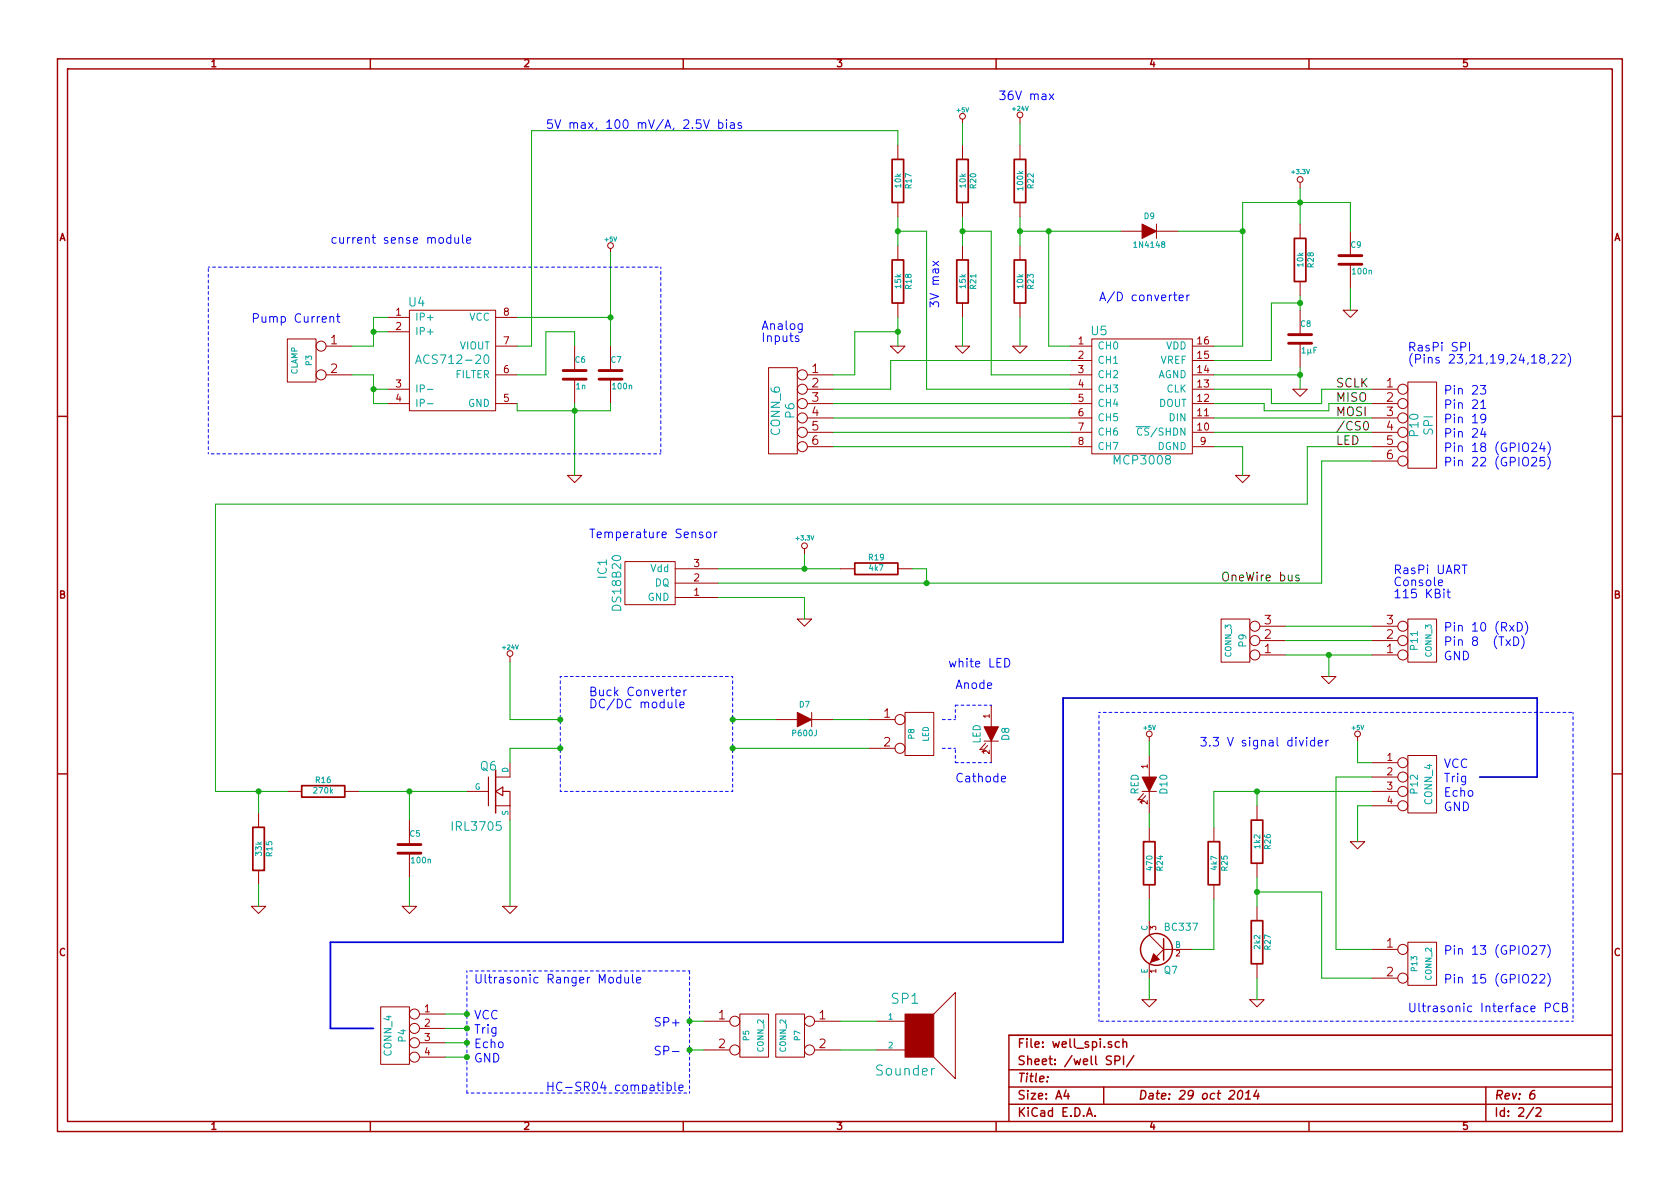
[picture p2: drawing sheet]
EESchema Schematic File Version 2
LIBS:power
LIBS:device
LIBS:transistors
LIBS:conn
LIBS:linear
LIBS:regul
LIBS:74xx
LIBS:cmos4000
LIBS:adc-dac
LIBS:memory
LIBS:xilinx
LIBS:special
LIBS:microcontrollers
LIBS:dsp
LIBS:microchip
LIBS:analog_switches
LIBS:motorola
LIBS:texas
LIBS:intel
LIBS:audio
LIBS:interface
LIBS:digital-audio
LIBS:philips
LIBS:display
LIBS:cypress
LIBS:siliconi
LIBS:opto
LIBS:atmel
LIBS:contrib
LIBS:valves
LIBS:dc-dc
LIBS:d_pack
LIBS:Transil_diode
LIBS:tinkerforge
LIBS:ap8803
LIBS:1wire
LIBS:well-cache
EELAYER 27 0
EELAYER END
$Descr A4 11693 8268
encoding utf-8
Sheet 2 2
Title ""
Date "29 oct 2014"
Rev "6"
Comp ""
Comment1 ""
Comment2 ""
Comment3 ""
Comment4 ""
$EndDescr
$Comp
L MCP3008 U5
U 1 1
P 7950 2750
F 0 "U5" H 7650 3200 60  0000 C CNN
F 1 "MCP3008" H 7950 2300 60  0000 C CNN
F 2 "~" H 7950 2750 60  0000 C CNN
F 3 "~" H 7950 2750 60  0000 C CNN
	1    7950 2750
	1    0    0    -1  
$EndComp
Text Notes 7650 2100 0    60   ~ 0
A/D converter
Text Notes 2300 1700 0    60   ~ 0
current sense module\n
$Comp
L +3.3V #PWR38
U 1 1
P 9050 1300
F 0 "#PWR38" H 9050 1260 30  0001 C CNN
F 1 "+3.3V" H 9050 1410 30  0000 C CNN
F 2 "" H 9050 1300 60  0000 C CNN
F 3 "" H 9050 1300 60  0000 C CNN
	1    9050 1300
	1    0    0    -1  
$EndComp
$Comp
L GND #PWR36
U 1 1
P 8650 3300
F 0 "#PWR36" H 8650 3300 30  0001 C CNN
F 1 "GND" H 8650 3230 30  0001 C CNN
F 2 "" H 8650 3300 60  0000 C CNN
F 3 "" H 8650 3300 60  0000 C CNN
	1    8650 3300
	1    0    0    -1  
$EndComp
$Comp
L C C8
U 1 1
P 9050 2350
F 0 "C8" H 9050 2450 40  0000 L CNN
F 1 "1µF" H 9056 2265 40  0000 L CNN
F 2 "~" H 9088 2200 30  0000 C CNN
F 3 "~" H 9050 2350 60  0000 C CNN
	1    9050 2350
	1    0    0    -1  
$EndComp
$Comp
L R R28
U 1 1
P 9050 1800
F 0 "R28" V 9130 1800 40  0000 C CNN
F 1 "10k" V 9057 1801 40  0000 C CNN
F 2 "~" V 8980 1800 30  0000 C CNN
F 3 "~" H 9050 1800 30  0000 C CNN
	1    9050 1800
	1    0    0    -1  
$EndComp
$Comp
L GND #PWR39
U 1 1
P 9050 2700
F 0 "#PWR39" H 9050 2700 30  0001 C CNN
F 1 "GND" H 9050 2630 30  0001 C CNN
F 2 "" H 9050 2700 60  0000 C CNN
F 3 "" H 9050 2700 60  0000 C CNN
	1    9050 2700
	1    0    0    -1  
$EndComp
$Comp
L R R17
U 1 1
P 6250 1250
F 0 "R17" V 6330 1250 40  0000 C CNN
F 1 "10k" V 6257 1251 40  0000 C CNN
F 2 "~" V 6180 1250 30  0000 C CNN
F 3 "~" H 6250 1250 30  0000 C CNN
	1    6250 1250
	1    0    0    -1  
$EndComp
$Comp
L R R18
U 1 1
P 6250 1950
F 0 "R18" V 6330 1950 40  0000 C CNN
F 1 "15k" V 6257 1951 40  0000 C CNN
F 2 "~" V 6180 1950 30  0000 C CNN
F 3 "~" H 6250 1950 30  0000 C CNN
	1    6250 1950
	1    0    0    -1  
$EndComp
$Comp
L GND #PWR29
U 1 1
P 6250 2400
F 0 "#PWR29" H 6250 2400 30  0001 C CNN
F 1 "GND" H 6250 2330 30  0001 C CNN
F 2 "" H 6250 2400 60  0000 C CNN
F 3 "" H 6250 2400 60  0000 C CNN
	1    6250 2400
	1    0    0    -1  
$EndComp
Text Notes 3800 900  0    60   ~ 0
5V max, 100 mV/A, 2.5V bias
Text Label 9300 2700 0    60   ~ 0
SCLK
Text Label 9300 2800 0    60   ~ 0
MISO
Text Label 9300 2900 0    60   ~ 0
MOSI
Text Label 9300 3000 0    60   ~ 0
/CS0
Text Notes 9800 2450 0    60   ~ 0
RasPi SPI\n(Pins 23,21,19,24,18,22)
$Comp
L ACS714 U4
U 1 1
P 3150 2500
F 0 "U4" H 2900 2900 60  0000 C CNN
F 1 "ACS712-20" H 3150 2500 60  0000 C CNN
F 2 "~" H 3150 2500 60  0000 C CNN
F 3 "~" H 3150 2500 60  0000 C CNN
	1    3150 2500
	1    0    0    -1  
$EndComp
$Comp
L +5V #PWR26
U 1 1
P 4250 1750
F 0 "#PWR26" H 4250 1840 20  0001 C CNN
F 1 "+5V" H 4250 1840 30  0000 C CNN
F 2 "" H 4250 1750 60  0000 C CNN
F 3 "" H 4250 1750 60  0000 C CNN
	1    4250 1750
	1    0    0    -1  
$EndComp
$Comp
L GND #PWR25
U 1 1
P 4000 3300
F 0 "#PWR25" H 4000 3300 30  0001 C CNN
F 1 "GND" H 4000 3230 30  0001 C CNN
F 2 "" H 4000 3300 60  0000 C CNN
F 3 "" H 4000 3300 60  0000 C CNN
	1    4000 3300
	1    0    0    -1  
$EndComp
$Comp
L C C7
U 1 1
P 4250 2600
F 0 "C7" H 4250 2700 40  0000 L CNN
F 1 "100n" H 4256 2515 40  0000 L CNN
F 2 "~" H 4288 2450 30  0000 C CNN
F 3 "~" H 4250 2600 60  0000 C CNN
	1    4250 2600
	1    0    0    -1  
$EndComp
$Comp
L C C6
U 1 1
P 4000 2600
F 0 "C6" H 4000 2700 40  0000 L CNN
F 1 "1n" H 4006 2515 40  0000 L CNN
F 2 "~" H 4038 2450 30  0000 C CNN
F 3 "~" H 4000 2600 60  0000 C CNN
	1    4000 2600
	1    0    0    -1  
$EndComp
$Comp
L CONN_2 P3
U 1 1
P 2100 2500
F 0 "P3" V 2050 2500 40  0000 C CNN
F 1 "CLAMP" V 2150 2500 40  0000 C CNN
F 2 "~" H 2100 2500 60  0000 C CNN
F 3 "~" H 2100 2500 60  0000 C CNN
	1    2100 2500
	-1   0    0    -1  
$EndComp
Text Notes 1750 2250 0    60   ~ 0
Pump Current
$Comp
L LED D8
U 1 1
P 6900 5100
F 0 "D8" H 6900 5200 50  0000 C CNN
F 1 "LED" H 6900 5000 50  0000 C CNN
F 2 "~" H 6900 5100 60  0000 C CNN
F 3 "~" H 6900 5100 60  0000 C CNN
	1    6900 5100
	0    1    1    0   
$EndComp
$Comp
L CONN_2 P8
U 1 1
P 6400 5100
F 0 "P8" V 6350 5100 40  0000 C CNN
F 1 "LED" V 6450 5100 40  0000 C CNN
F 2 "~" H 6400 5100 60  0000 C CNN
F 3 "~" H 6400 5100 60  0000 C CNN
	1    6400 5100
	1    0    0    -1  
$EndComp
Text Notes 6650 4800 0    60   ~ 0
Anode
Text Notes 6650 5450 0    60   ~ 0
Cathode
Text Notes 6550 1800 3    60   ~ 0
3V max
Text Notes 10050 3150 0    60   ~ 0
Pin 18 (GPIO24)
Text Notes 6600 4650 0    60   ~ 0
white LED
$Comp
L R R23
U 1 1
P 7100 1950
F 0 "R23" V 7180 1950 40  0000 C CNN
F 1 "10k" V 7107 1951 40  0000 C CNN
F 2 "~" V 7030 1950 30  0000 C CNN
F 3 "~" H 7100 1950 30  0000 C CNN
	1    7100 1950
	1    0    0    -1  
$EndComp
$Comp
L R R22
U 1 1
P 7100 1250
F 0 "R22" V 7180 1250 40  0000 C CNN
F 1 "100k" V 7107 1251 40  0000 C CNN
F 2 "~" V 7030 1250 30  0000 C CNN
F 3 "~" H 7100 1250 30  0000 C CNN
	1    7100 1250
	1    0    0    -1  
$EndComp
$Comp
L GND #PWR33
U 1 1
P 7100 2400
F 0 "#PWR33" H 7100 2400 30  0001 C CNN
F 1 "GND" H 7100 2330 30  0001 C CNN
F 2 "" H 7100 2400 60  0000 C CNN
F 3 "" H 7100 2400 60  0000 C CNN
	1    7100 2400
	1    0    0    -1  
$EndComp
$Comp
L +24V #PWR32
U 1 1
P 7100 850
F 0 "#PWR32" H 7100 800 20  0001 C CNN
F 1 "+24V" H 7100 950 30  0000 C CNN
F 2 "" H 7100 850 60  0000 C CNN
F 3 "" H 7100 850 60  0000 C CNN
	1    7100 850 
	1    0    0    -1  
$EndComp
Text Notes 6950 700  0    60   ~ 0
36V max
$Comp
L R R20
U 1 1
P 6700 1250
F 0 "R20" V 6780 1250 40  0000 C CNN
F 1 "10k" V 6707 1251 40  0000 C CNN
F 2 "~" V 6630 1250 30  0000 C CNN
F 3 "~" H 6700 1250 30  0000 C CNN
	1    6700 1250
	1    0    0    -1  
$EndComp
$Comp
L R R21
U 1 1
P 6700 1950
F 0 "R21" V 6780 1950 40  0000 C CNN
F 1 "15k" V 6707 1951 40  0000 C CNN
F 2 "~" V 6630 1950 30  0000 C CNN
F 3 "~" H 6700 1950 30  0000 C CNN
	1    6700 1950
	1    0    0    -1  
$EndComp
$Comp
L GND #PWR31
U 1 1
P 6700 2400
F 0 "#PWR31" H 6700 2400 30  0001 C CNN
F 1 "GND" H 6700 2330 30  0001 C CNN
F 2 "" H 6700 2400 60  0000 C CNN
F 3 "" H 6700 2400 60  0000 C CNN
	1    6700 2400
	1    0    0    -1  
$EndComp
$Comp
L +5V #PWR30
U 1 1
P 6700 850
F 0 "#PWR30" H 6700 940 20  0001 C CNN
F 1 "+5V" H 6700 940 30  0000 C CNN
F 2 "" H 6700 850 60  0000 C CNN
F 3 "" H 6700 850 60  0000 C CNN
	1    6700 850 
	1    0    0    -1  
$EndComp
$Comp
L CONN_6 P6
U 1 1
P 5450 2850
F 0 "P6" V 5400 2850 60  0000 C CNN
F 1 "CONN_6" V 5500 2850 60  0000 C CNN
F 2 "~" H 5450 2850 60  0000 C CNN
F 3 "~" H 5450 2850 60  0000 C CNN
	1    5450 2850
	-1   0    0    -1  
$EndComp
Text Notes 4100 4850 0    60   ~ 0
Buck Converter\nDC/DC module
$Comp
L MOSFET_N Q6
U 1 1
P 3450 5500
F 0 "Q6" H 3460 5670 60  0000 R CNN
F 1 "IRL3705" H 3500 5250 60  0000 R CNN
F 2 "~" H 3450 5500 60  0000 C CNN
F 3 "~" H 3450 5500 60  0000 C CNN
	1    3450 5500
	1    0    0    -1  
$EndComp
$Comp
L GND #PWR24
U 1 1
P 3550 6300
F 0 "#PWR24" H 3550 6300 30  0001 C CNN
F 1 "GND" H 3550 6230 30  0001 C CNN
F 2 "" H 3550 6300 60  0000 C CNN
F 3 "" H 3550 6300 60  0000 C CNN
	1    3550 6300
	1    0    0    -1  
$EndComp
$Comp
L +24V #PWR23
U 1 1
P 3550 4600
F 0 "#PWR23" H 3550 4550 20  0001 C CNN
F 1 "+24V" H 3550 4700 30  0000 C CNN
F 2 "" H 3550 4600 60  0000 C CNN
F 3 "" H 3550 4600 60  0000 C CNN
	1    3550 4600
	1    0    0    -1  
$EndComp
$Comp
L R R15
U 1 1
P 1800 5900
F 0 "R15" V 1880 5900 40  0000 C CNN
F 1 "33k" V 1807 5901 40  0000 C CNN
F 2 "~" V 1730 5900 30  0000 C CNN
F 3 "~" H 1800 5900 30  0000 C CNN
	1    1800 5900
	1    0    0    -1  
$EndComp
$Comp
L GND #PWR21
U 1 1
P 1800 6300
F 0 "#PWR21" H 1800 6300 30  0001 C CNN
F 1 "GND" H 1800 6230 30  0001 C CNN
F 2 "" H 1800 6300 60  0000 C CNN
F 3 "" H 1800 6300 60  0000 C CNN
	1    1800 6300
	1    0    0    -1  
$EndComp
$Comp
L R R16
U 1 1
P 2250 5500
F 0 "R16" V 2330 5500 40  0000 C CNN
F 1 "270k" V 2257 5501 40  0000 C CNN
F 2 "~" V 2180 5500 30  0000 C CNN
F 3 "~" H 2250 5500 30  0000 C CNN
	1    2250 5500
	0    -1   -1   0   
$EndComp
$Comp
L C C5
U 1 1
P 2850 5900
F 0 "C5" H 2850 6000 40  0000 L CNN
F 1 "100n" H 2856 5815 40  0000 L CNN
F 2 "~" H 2888 5750 30  0000 C CNN
F 3 "~" H 2850 5900 60  0000 C CNN
	1    2850 5900
	1    0    0    -1  
$EndComp
$Comp
L GND #PWR22
U 1 1
P 2850 6300
F 0 "#PWR22" H 2850 6300 30  0001 C CNN
F 1 "GND" H 2850 6230 30  0001 C CNN
F 2 "" H 2850 6300 60  0000 C CNN
F 3 "" H 2850 6300 60  0000 C CNN
	1    2850 6300
	1    0    0    -1  
$EndComp
$Comp
L DIODE D9
U 1 1
P 8000 1600
F 0 "D9" H 8000 1700 40  0000 C CNN
F 1 "1N4148" H 8000 1500 40  0000 C CNN
F 2 "~" H 8000 1600 60  0000 C CNN
F 3 "~" H 8000 1600 60  0000 C CNN
	1    8000 1600
	1    0    0    -1  
$EndComp
Text Notes 5300 2300 0    60   ~ 0
Analog\nInputs
$Comp
L CONN_6 P10
U 1 1
P 9900 2950
F 0 "P10" V 9850 2950 60  0000 C CNN
F 1 "SPI" V 9950 2950 60  0000 C CNN
F 2 "~" H 9900 2950 60  0000 C CNN
F 3 "~" H 9900 2950 60  0000 C CNN
	1    9900 2950
	1    0    0    -1  
$EndComp
Text Label 9300 3100 0    60   ~ 0
LED
$Comp
L DIODE D7
U 1 1
P 5600 5000
F 0 "D7" H 5600 5100 40  0000 C CNN
F 1 "P600J" H 5600 4900 40  0000 C CNN
F 2 "~" H 5600 5000 60  0000 C CNN
F 3 "~" H 5600 5000 60  0000 C CNN
	1    5600 5000
	1    0    0    -1  
$EndComp
$Comp
L C C9
U 1 1
P 9400 1800
F 0 "C9" H 9400 1900 40  0000 L CNN
F 1 "100n" H 9406 1715 40  0000 L CNN
F 2 "~" H 9438 1650 30  0000 C CNN
F 3 "~" H 9400 1800 60  0000 C CNN
	1    9400 1800
	1    0    0    -1  
$EndComp
$Comp
L GND #PWR41
U 1 1
P 9400 2150
F 0 "#PWR41" H 9400 2150 30  0001 C CNN
F 1 "GND" H 9400 2080 30  0001 C CNN
F 2 "" H 9400 2150 60  0000 C CNN
F 3 "" H 9400 2150 60  0000 C CNN
	1    9400 2150
	1    0    0    -1  
$EndComp
Text Notes 10050 2750 0    60   ~ 0
Pin 23
Text Notes 10050 2850 0    60   ~ 0
Pin 21
Text Notes 10050 2950 0    60   ~ 0
Pin 19
Text Notes 10050 3050 0    60   ~ 0
Pin 24
$Comp
L CONN_3 P11
U 1 1
P 9900 4450
F 0 "P11" V 9850 4450 50  0000 C CNN
F 1 "CONN_3" V 9950 4450 40  0000 C CNN
F 2 "~" H 9900 4450 60  0000 C CNN
F 3 "~" H 9900 4450 60  0000 C CNN
	1    9900 4450
	1    0    0    1   
$EndComp
Text Notes 10050 4600 0    60   ~ 0
GND
Text Notes 10050 4500 0    60   ~ 0
Pin 8  (TxD)
Text Notes 10050 4400 0    60   ~ 0
Pin 10 (RxD)
Text Notes 9700 4000 0    60   ~ 0
RasPi UART\nConsole\n115 KBit
$Comp
L CONN_4 P12
U 1 1
P 9900 5450
F 0 "P12" V 9850 5450 50  0000 C CNN
F 1 "CONN_4" V 9950 5450 50  0000 C CNN
F 2 "~" H 9900 5450 60  0000 C CNN
F 3 "~" H 9900 5450 60  0000 C CNN
	1    9900 5450
	1    0    0    -1  
$EndComp
$Comp
L CONN_2 P13
U 1 1
P 9900 6700
F 0 "P13" V 9850 6700 40  0000 C CNN
F 1 "CONN_2" V 9950 6700 40  0000 C CNN
F 2 "~" H 9900 6700 60  0000 C CNN
F 3 "~" H 9900 6700 60  0000 C CNN
	1    9900 6700
	1    0    0    -1  
$EndComp
Text Notes 10050 6650 0    60   ~ 0
Pin 13 (GPIO27)
Text Notes 10050 6850 0    60   ~ 0
Pin 15 (GPIO22)
Text Notes 10050 5350 0    60   ~ 0
VCC
Text Notes 10050 5450 0    60   ~ 0
Trig
Text Notes 10050 5550 0    60   ~ 0
Echo
Text Notes 10050 5650 0    60   ~ 0
GND
$Comp
L GND #PWR43
U 1 1
P 9450 5850
F 0 "#PWR43" H 9450 5850 30  0001 C CNN
F 1 "GND" H 9450 5780 30  0001 C CNN
F 2 "" H 9450 5850 60  0000 C CNN
F 3 "" H 9450 5850 60  0000 C CNN
	1    9450 5850
	1    0    0    -1  
$EndComp
$Comp
L +5V #PWR42
U 1 1
P 9450 5150
F 0 "#PWR42" H 9450 5240 20  0001 C CNN
F 1 "+5V" H 9450 5240 30  0000 C CNN
F 2 "" H 9450 5150 60  0000 C CNN
F 3 "" H 9450 5150 60  0000 C CNN
	1    9450 5150
	1    0    0    -1  
$EndComp
$Comp
L R R27
U 1 1
P 8750 6550
F 0 "R27" V 8830 6550 40  0000 C CNN
F 1 "2k2" V 8757 6551 40  0000 C CNN
F 2 "~" V 8680 6550 30  0000 C CNN
F 3 "~" H 8750 6550 30  0000 C CNN
	1    8750 6550
	1    0    0    -1  
$EndComp
$Comp
L R R26
U 1 1
P 8750 5850
F 0 "R26" V 8830 5850 40  0000 C CNN
F 1 "1k2" V 8757 5851 40  0000 C CNN
F 2 "~" V 8680 5850 30  0000 C CNN
F 3 "~" H 8750 5850 30  0000 C CNN
	1    8750 5850
	1    0    0    -1  
$EndComp
$Comp
L GND #PWR37
U 1 1
P 8750 6950
F 0 "#PWR37" H 8750 6950 30  0001 C CNN
F 1 "GND" H 8750 6880 30  0001 C CNN
F 2 "" H 8750 6950 60  0000 C CNN
F 3 "" H 8750 6950 60  0000 C CNN
	1    8750 6950
	1    0    0    -1  
$EndComp
Text Notes 8350 5200 0    60   ~ 0
3.3 V signal divider
Text Notes 9800 7050 0    60   ~ 0
Ultrasonic Interface PCB
$Comp
L CONN_4 P4
U 1 1
P 2750 7200
F 0 "P4" V 2700 7200 50  0000 C CNN
F 1 "CONN_4" V 2800 7200 50  0000 C CNN
F 2 "~" H 2750 7200 60  0000 C CNN
F 3 "~" H 2750 7200 60  0000 C CNN
	1    2750 7200
	-1   0    0    -1  
$EndComp
Text Notes 3300 7100 0    60   ~ 0
VCC
Text Notes 3300 7200 0    60   ~ 0
Trig
Text Notes 3300 7300 0    60   ~ 0
Echo
Text Notes 3300 7400 0    60   ~ 0
GND
$Comp
L CONN_2 P5
U 1 1
P 5250 7200
F 0 "P5" V 5200 7200 40  0000 C CNN
F 1 "CONN_2" V 5300 7200 40  0000 C CNN
F 2 "~" H 5250 7200 60  0000 C CNN
F 3 "~" H 5250 7200 60  0000 C CNN
	1    5250 7200
	1    0    0    -1  
$EndComp
Wire Wire Line
	8450 3100 8650 3100
Wire Wire Line
	8450 2600 9050 2600
Wire Wire Line
	9050 2550 9050 2600
Wire Wire Line
	9050 2600 9050 2700
Wire Wire Line
	9050 2050 9050 2100
Wire Wire Line
	9050 2100 9050 2150
Wire Wire Line
	9050 1300 9050 1400
Wire Wire Line
	9050 1400 9050 1550
Wire Wire Line
	8650 2400 8450 2400
Wire Wire Line
	8650 1400 8650 1600
Wire Wire Line
	8650 1600 8650 2400
Wire Wire Line
	8650 1400 9050 1400
Wire Wire Line
	9050 1400 9400 1400
Connection ~ 9050 1400
Wire Wire Line
	8450 2500 8850 2500
Wire Wire Line
	8850 2500 8850 2100
Wire Wire Line
	8850 2100 9050 2100
Connection ~ 9050 2100
Wire Wire Line
	8650 3100 8650 3300
Connection ~ 9050 2600
Wire Wire Line
	6250 2200 6250 2300
Wire Wire Line
	6250 2300 6250 2400
Wire Wire Line
	7450 3100 5800 3100
Wire Wire Line
	5800 3000 7450 3000
Wire Wire Line
	7450 2900 5800 2900
Wire Wire Line
	7450 2800 5800 2800
Wire Wire Line
	8450 2800 8800 2800
Wire Wire Line
	8450 2900 9550 2900
Wire Wire Line
	8450 3000 9550 3000
Wire Wire Line
	8850 2700 8850 2800
Wire Wire Line
	8850 2800 9200 2800
Wire Wire Line
	9200 2800 9200 2700
Wire Wire Line
	9200 2700 9550 2700
Wire Wire Line
	8450 2700 8850 2700
Wire Wire Line
	8800 2800 8800 2850
Wire Wire Line
	8800 2850 9250 2850
Wire Wire Line
	9250 2850 9250 2800
Wire Wire Line
	9250 2800 9550 2800
Wire Wire Line
	3600 2800 3600 2850
Wire Wire Line
	3600 2850 4000 2850
Wire Wire Line
	4000 2850 4250 2850
Wire Wire Line
	4250 2850 4250 2800
Wire Wire Line
	4000 2800 4000 2850
Wire Wire Line
	4000 2850 4000 3300
Connection ~ 4000 2850
Wire Wire Line
	3800 2600 3600 2600
Wire Wire Line
	3800 2300 3800 2600
Wire Wire Line
	2600 2400 2450 2400
Wire Wire Line
	2600 2200 2600 2300
Wire Wire Line
	2600 2300 2600 2400
Wire Wire Line
	2600 2200 2700 2200
Wire Wire Line
	2700 2300 2600 2300
Connection ~ 2600 2300
Wire Wire Line
	2450 2600 2600 2600
Wire Wire Line
	2600 2600 2600 2700
Wire Wire Line
	2600 2700 2600 2800
Wire Wire Line
	2600 2800 2700 2800
Wire Wire Line
	2700 2700 2600 2700
Connection ~ 2600 2700
Wire Wire Line
	3600 2200 4250 2200
Wire Wire Line
	4250 1750 4250 2200
Wire Wire Line
	4250 2200 4250 2400
Wire Wire Line
	3700 2400 3600 2400
Connection ~ 4250 2200
Wire Wire Line
	6250 1500 6250 1600
Wire Wire Line
	6250 1600 6250 1700
Wire Wire Line
	3700 900  6250 900 
Wire Notes Line
	6900 4900 6650 4900
Wire Notes Line
	6650 4900 6650 5000
Wire Notes Line
	6650 5000 6550 5000
Wire Notes Line
	6900 5300 6650 5300
Wire Notes Line
	6650 5300 6650 5200
Wire Notes Line
	6650 5200 6550 5200
Wire Wire Line
	3800 2300 4000 2300
Wire Wire Line
	4000 2300 4000 2400
Wire Notes Line
	1450 1850 4600 1850
Wire Notes Line
	4600 1850 4600 3150
Wire Notes Line
	4600 3150 1450 3150
Wire Notes Line
	1450 3150 1450 1850
Wire Wire Line
	6450 1600 6450 2700
Wire Wire Line
	6450 1600 6250 1600
Connection ~ 6250 1600
Wire Wire Line
	7100 1500 7100 1600
Wire Wire Line
	7100 1600 7100 1700
Wire Wire Line
	7100 2200 7100 2400
Wire Wire Line
	7100 1000 7100 850 
Wire Wire Line
	6250 900  6250 1000
Wire Wire Line
	7100 1600 7300 1600
Wire Wire Line
	7300 1600 7800 1600
Wire Wire Line
	7300 1600 7300 2400
Wire Wire Line
	7300 2400 7450 2400
Connection ~ 7100 1600
Wire Wire Line
	6700 2400 6700 2200
Wire Wire Line
	6700 1500 6700 1600
Wire Wire Line
	6700 1600 6700 1700
Wire Wire Line
	6700 850  6700 1000
Wire Wire Line
	6700 1600 6900 1600
Wire Wire Line
	6900 1600 6900 2600
Connection ~ 6700 1600
Wire Wire Line
	5800 2600 5950 2600
Wire Wire Line
	5950 2600 5950 2300
Wire Wire Line
	5950 2300 6250 2300
Connection ~ 6250 2300
Wire Wire Line
	6900 2600 7450 2600
Wire Wire Line
	6450 2700 7450 2700
Wire Wire Line
	5800 2700 6200 2700
Wire Wire Line
	6200 2700 6200 2500
Wire Wire Line
	6200 2500 7450 2500
Wire Notes Line
	3900 4700 3900 5500
Wire Notes Line
	3900 5500 5100 5500
Wire Notes Line
	5100 5500 5100 4700
Wire Notes Line
	5100 4700 3900 4700
Wire Wire Line
	6050 5200 5100 5200
Wire Wire Line
	3550 5700 3550 6300
Wire Wire Line
	3550 5300 3550 5200
Wire Wire Line
	3550 5200 3900 5200
Wire Wire Line
	3550 4600 3550 5000
Wire Wire Line
	3550 5000 3900 5000
Wire Wire Line
	1500 5500 1800 5500
Wire Wire Line
	1800 5500 2000 5500
Wire Wire Line
	1800 6300 1800 6150
Wire Wire Line
	1800 5500 1800 5650
Connection ~ 1800 5500
Wire Wire Line
	2500 5500 2850 5500
Wire Wire Line
	2850 5500 3250 5500
Wire Wire Line
	2850 5700 2850 5500
Connection ~ 2850 5500
Wire Wire Line
	2850 6100 2850 6300
Connection ~ 7300 1600
Wire Wire Line
	8200 1600 8650 1600
Connection ~ 8650 1600
Wire Wire Line
	1500 5500 1500 3500
Wire Wire Line
	1500 3500 9100 3500
Wire Wire Line
	9100 3500 9100 3100
Wire Wire Line
	9100 3100 9550 3100
Wire Wire Line
	5800 5000 6050 5000
Wire Wire Line
	5400 5000 5100 5000
Wire Wire Line
	9400 1400 9400 1600
Wire Wire Line
	9400 2000 9400 2150
Wire Wire Line
	8450 5500 8750 5500
Wire Wire Line
	8750 5500 9550 5500
Wire Wire Line
	9550 5600 9450 5600
Wire Wire Line
	9450 5600 9450 5850
Wire Wire Line
	9550 5300 9450 5300
Wire Wire Line
	9450 5300 9450 5150
Wire Wire Line
	8750 6100 8750 6200
Wire Wire Line
	8750 6200 8750 6300
Wire Wire Line
	8750 5500 8750 5600
Wire Wire Line
	8750 6800 8750 6950
Connection ~ 8750 6200
Wire Wire Line
	9550 6600 9300 6600
Wire Wire Line
	9300 6600 9300 5400
Wire Wire Line
	9550 6800 9200 6800
Wire Wire Line
	9200 6800 9200 6200
Wire Wire Line
	9200 6200 8750 6200
Wire Notes Line
	7650 4950 10950 4950
Wire Notes Line
	10950 4950 10950 7100
Wire Notes Line
	10950 7100 7650 7100
Wire Notes Line
	7650 7100 7650 4950
Wire Notes Line
	3250 6750 3250 7600
Wire Notes Line
	3250 7600 4800 7600
Wire Notes Line
	4800 7600 4800 6750
Wire Notes Line
	4800 6750 3250 6750
Wire Wire Line
	3100 7050 3250 7050
Wire Wire Line
	3250 7150 3100 7150
Wire Wire Line
	3100 7250 3250 7250
Wire Wire Line
	3100 7350 3250 7350
Connection ~ 3250 7050
Connection ~ 3250 7150
Connection ~ 3250 7250
Connection ~ 3250 7350
Wire Wire Line
	4900 7100 4800 7100
Wire Wire Line
	4900 7300 4800 7300
Connection ~ 4800 7100
Connection ~ 4800 7300
Text Notes 4550 7150 0    60   ~ 0
SP+
Text Notes 4550 7350 0    60   ~ 0
SP-
Text Notes 3300 6850 0    60   ~ 0
Ultrasonic Ranger Module
$Comp
L CONN_3 P9
U 1 1
P 8600 4450
F 0 "P9" V 8550 4450 50  0000 C CNN
F 1 "CONN_3" V 8650 4450 40  0000 C CNN
F 2 "~" H 8600 4450 60  0000 C CNN
F 3 "~" H 8600 4450 60  0000 C CNN
	1    8600 4450
	-1   0    0    1   
$EndComp
Wire Wire Line
	8950 4350 9550 4350
Wire Wire Line
	9550 4450 8950 4450
Wire Wire Line
	8950 4550 9250 4550
Wire Wire Line
	9250 4550 9550 4550
$Comp
L GND #PWR40
U 1 1
P 9250 4700
F 0 "#PWR40" H 9250 4700 30  0001 C CNN
F 1 "GND" H 9250 4630 30  0001 C CNN
F 2 "" H 9250 4700 60  0000 C CNN
F 3 "" H 9250 4700 60  0000 C CNN
	1    9250 4700
	1    0    0    -1  
$EndComp
Wire Wire Line
	9250 4700 9250 4550
Connection ~ 9250 4550
Text Notes 3800 7600 0    60   ~ 0
HC-SR04 compatible
$Comp
L NPN Q7
U 1 1
P 8100 6600
F 0 "Q7" H 8100 6450 50  0000 R CNN
F 1 "BC337" H 8100 6750 50  0000 R CNN
F 2 "~" H 8100 6600 60  0000 C CNN
F 3 "~" H 8100 6600 60  0000 C CNN
	1    8100 6600
	-1   0    0    -1  
$EndComp
$Comp
L GND #PWR35
U 1 1
P 8000 6950
F 0 "#PWR35" H 8000 6950 30  0001 C CNN
F 1 "GND" H 8000 6880 30  0001 C CNN
F 2 "" H 8000 6950 60  0000 C CNN
F 3 "" H 8000 6950 60  0000 C CNN
	1    8000 6950
	1    0    0    -1  
$EndComp
Wire Wire Line
	8000 6800 8000 6950
$Comp
L R R25
U 1 1
P 8450 6000
F 0 "R25" V 8530 6000 40  0000 C CNN
F 1 "4k7" V 8457 6001 40  0000 C CNN
F 2 "~" V 8380 6000 30  0000 C CNN
F 3 "~" H 8450 6000 30  0000 C CNN
	1    8450 6000
	1    0    0    -1  
$EndComp
Wire Wire Line
	8450 6250 8450 6600
Wire Wire Line
	8450 6600 8300 6600
$Comp
L R R24
U 1 1
P 8000 6000
F 0 "R24" V 8080 6000 40  0000 C CNN
F 1 "470" V 8007 6001 40  0000 C CNN
F 2 "~" V 7930 6000 30  0000 C CNN
F 3 "~" H 8000 6000 30  0000 C CNN
	1    8000 6000
	1    0    0    -1  
$EndComp
$Comp
L LED D10
U 1 1
P 8000 5450
F 0 "D10" H 8000 5550 50  0000 C CNN
F 1 "RED" H 8000 5350 50  0000 C CNN
F 2 "~" H 8000 5450 60  0000 C CNN
F 3 "~" H 8000 5450 60  0000 C CNN
	1    8000 5450
	0    1    1    0   
$EndComp
$Comp
L +5V #PWR34
U 1 1
P 8000 5150
F 0 "#PWR34" H 8000 5240 20  0001 C CNN
F 1 "+5V" H 8000 5240 30  0000 C CNN
F 2 "" H 8000 5150 60  0000 C CNN
F 3 "" H 8000 5150 60  0000 C CNN
	1    8000 5150
	1    0    0    -1  
$EndComp
Wire Wire Line
	8000 5150 8000 5250
Wire Wire Line
	8000 5650 8000 5750
Wire Wire Line
	8000 6250 8000 6400
Wire Bus Line
	7400 4850 10700 4850
Wire Bus Line
	10700 4850 10700 5400
Wire Bus Line
	10700 5400 10300 5400
$Comp
L SPEAKER SP1
U 1 1
P 6400 7200
F 0 "SP1" H 6300 7450 70  0000 C CNN
F 1 "Sounder" H 6300 6950 70  0000 C CNN
F 2 "~" H 6400 7200 60  0000 C CNN
F 3 "~" H 6400 7200 60  0000 C CNN
	1    6400 7200
	1    0    0    -1  
$EndComp
$Comp
L CONN_2 P7
U 1 1
P 5500 7200
F 0 "P7" V 5450 7200 40  0000 C CNN
F 1 "CONN_2" V 5550 7200 40  0000 C CNN
F 2 "~" H 5500 7200 60  0000 C CNN
F 3 "~" H 5500 7200 60  0000 C CNN
	1    5500 7200
	-1   0    0    -1  
$EndComp
Wire Wire Line
	6100 7100 5850 7100
Wire Wire Line
	5850 7300 6100 7300
Wire Bus Line
	7400 4850 7400 6550
Wire Bus Line
	7400 6550 2300 6550
Wire Bus Line
	2300 6550 2300 7150
Wire Bus Line
	2300 7150 2600 7150
Wire Wire Line
	9300 5400 9550 5400
Wire Wire Line
	8450 5750 8450 5500
Connection ~ 8750 5500
Connection ~ 5100 5000
Connection ~ 5100 5200
Connection ~ 3900 5200
Connection ~ 3900 5000
$Comp
L DS18B20 IC1
U 1 1
P 4600 4050
F 0 "IC1" H 4500 4450 60  0000 C CNN
F 1 "DS18B20" H 4600 4350 60  0000 C CNN
F 2 "~" H 4600 4050 60  0000 C CNN
F 3 "~" H 4600 4050 60  0000 C CNN
	1    4600 4050
	0    -1   1    0   
$EndComp
Text Notes 10050 3250 0    60   ~ 0
Pin 22 (GPIO25)
Wire Wire Line
	9550 3200 9200 3200
Wire Wire Line
	9200 3200 9200 4050
Text Label 8500 4050 0    60   ~ 0
OneWire bus
$Comp
L GND #PWR28
U 1 1
P 5600 4300
F 0 "#PWR28" H 5600 4300 30  0001 C CNN
F 1 "GND" H 5600 4230 30  0001 C CNN
F 2 "" H 5600 4300 60  0000 C CNN
F 3 "" H 5600 4300 60  0000 C CNN
	1    5600 4300
	1    0    0    -1  
$EndComp
Wire Wire Line
	5000 4150 5600 4150
Wire Wire Line
	5600 4150 5600 4300
Wire Wire Line
	9200 4050 6450 4050
Wire Wire Line
	6450 4050 5000 4050
$Comp
L +3.3V #PWR27
U 1 1
P 5600 3850
F 0 "#PWR27" H 5600 3810 30  0001 C CNN
F 1 "+3.3V" H 5600 3960 30  0000 C CNN
F 2 "" H 5600 3850 60  0000 C CNN
F 3 "" H 5600 3850 60  0000 C CNN
	1    5600 3850
	1    0    0    -1  
$EndComp
Wire Wire Line
	5000 3950 5600 3950
Wire Wire Line
	5600 3950 5850 3950
Wire Wire Line
	5600 3950 5600 3850
$Comp
L R R19
U 1 1
P 6100 3950
F 0 "R19" V 6180 3950 40  0000 C CNN
F 1 "4k7" V 6107 3951 40  0000 C CNN
F 2 "~" V 6030 3950 30  0000 C CNN
F 3 "~" H 6100 3950 30  0000 C CNN
	1    6100 3950
	0    -1   -1   0   
$EndComp
Connection ~ 5600 3950
Wire Wire Line
	6350 3950 6450 3950
Wire Wire Line
	6450 3950 6450 4050
Connection ~ 6450 4050
Wire Wire Line
	3700 2400 3700 900 
Text Notes 4100 3750 0    60   ~ 0
Temperature Sensor
$EndSCHEMATC
